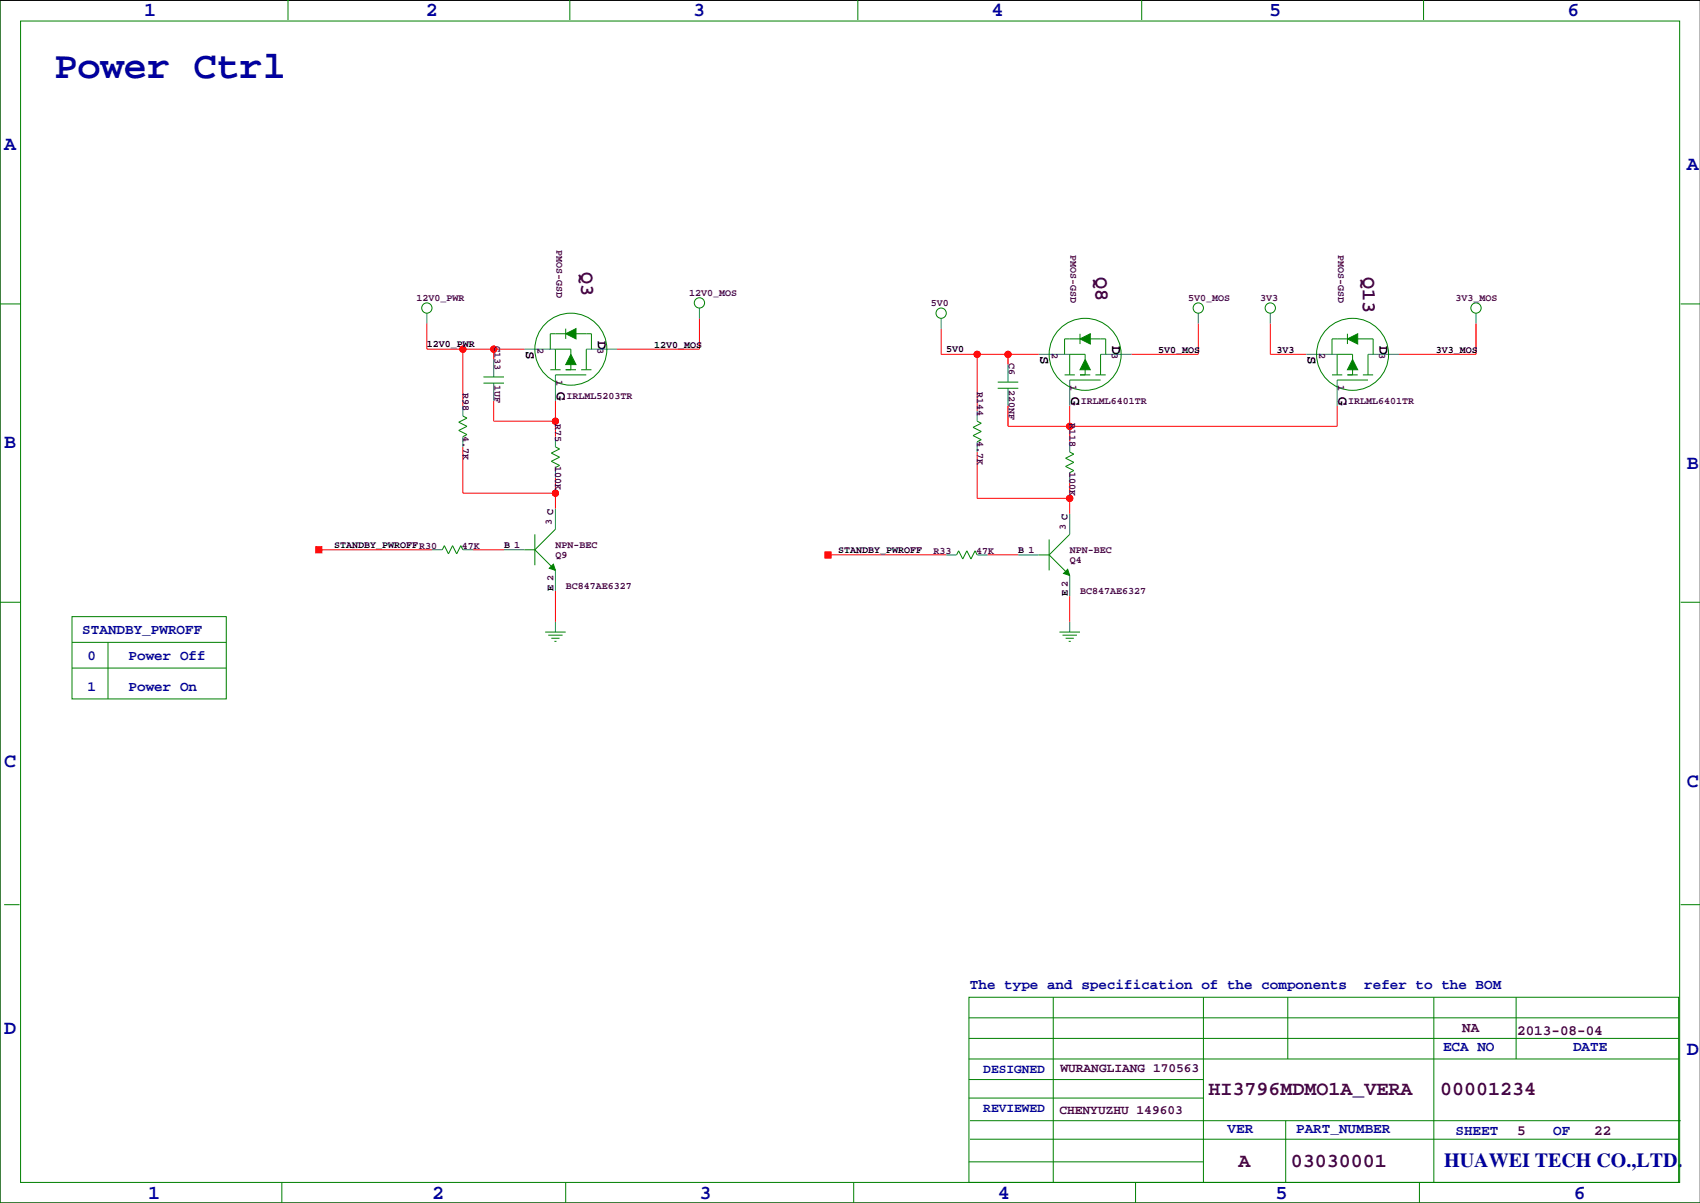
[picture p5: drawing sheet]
<svg xmlns="http://www.w3.org/2000/svg" width="420mm" height="297mm" viewBox="0 0 420 297" stroke-linecap="round" stroke-linejoin="round" font-family="sans-serif">
<path d="M419.9 .1h-419.9v296.9h419.9" fill="none" stroke="#000" stroke-width=".25"/>
<g fill="none" stroke="#f00" stroke-width=".25">
<path d="M105.4 79.9v6.3h24.1M172.7 78.6v7.6h-20.3M295.9 79.9v7.6h-16.5M313.7 79.9v7.6h8.9M364.5 79.9v7.6h-19.1M114.3 86.2v14M121.9 98.9v5.1h15.3M121.9 86.2v2.6M137.2 98.9v8.9M232.4 81.1v6.4h24.1M241.3 87.5v14M248.9 87.5v2.5"/>
<path d="M114.3 110.3v11.5h22.9M137.2 118v7.6M241.3 111.6v11.4h22.9M248.9 100.2v5.1h81.3v-5.1M264.2 100.2v8.9M264.2 119.2v7.7M78.7 135.7h28M116.8 135.7h7.7M204.5 137h29.2M243.8 137h7.7M137.2 145.9v7.6M264.2 147.2v6.3"/>
<circle cx="114.3" cy="86.2" r=".76"/>
<circle cx="121.9" cy="86.2" r=".76"/>
<circle cx="241.3" cy="87.5" r=".76"/>
<circle cx="248.9" cy="87.5" r=".76"/>
<circle cx="137.2" cy="104" r=".76"/>
<circle cx="264.2" cy="105.3" r=".76"/>
<circle cx="137.2" cy="121.8" r=".76"/>
<circle cx="264.2" cy="123" r=".76"/>
</g>
<g fill="#f00" stroke="#f00" stroke-width=".25">
<path d="M203.7 136.3h1.5v1.5h-1.5z" fill-rule="evenodd"/>
<path d="M78 135h1.5v1.5h-1.5z" fill-rule="evenodd"/>
<circle cx="137.2" cy="104" r=".76"/>
<circle cx="137.2" cy="121.8" r=".76"/>
<circle cx="264.2" cy="123" r=".76"/>
<circle cx="264.2" cy="105.3" r=".76"/>
<circle cx="248.9" cy="87.5" r=".76"/>
<circle cx="241.3" cy="87.5" r=".76"/>
<circle cx="121.9" cy="86.2" r=".76"/>
<circle cx="114.3" cy="86.2" r=".76"/>
</g>
<g fill="none" stroke="#008080" stroke-width=".25">
<path d="M105.4 77.3v2.6M172.7 76.1v2.5M232.4 78.6v2.5M295.9 77.3v2.6M313.7 77.3v2.6M364.5 77.3v2.6M121.9 88.8v4.3M121.9 94.6v4.3M129.5 86.2h7.7M137.2 92.6v6.3M144.8 86.2h7.6M248.9 90v4.3"/>
<path d="M248.9 95.9v4.3M256.5 87.5h7.7M264.2 93.8v6.4M271.8 87.5h7.6M322.6 87.5h7.6M330.2 93.8v6.4M337.8 87.5h7.6M114.3 100.2v2.5M114.3 107.8v2.5M137.2 107.8v2.5M137.2 115.4v2.6M241.3 101.5v2.5"/>
<path d="M241.3 109.1v2.5M264.2 109.1v2.5M264.2 116.7v2.5M106.7 135.7h2.5M114.3 135.7h2.5M124.5 135.7h5M137.2 125.6v5.1M233.7 137h2.5M241.3 137h2.5M251.5 137h5M264.2 126.9v5M137.2 140.8v5.1"/>
<path d="M137.2 153.5v2.6M264.2 142.1v5.1M264.2 153.5v2.6"/>
</g>
<g fill="none" stroke="#008000" stroke-width=".25">
<path d="M0 -.1v297.1h419.9M71.1 0v4.9M140.7 0v4.9M211.8 0v4.9M281.9 0v4.9M351.5 0v4.9M5.1 5.2h409.7v286.8h-409.7zM0 75h5.1M141 69.7h.1M268 71h.1M334 71h.1M415 75h4.9"/>
<path d="M119.4 93.1h5.1M119.4 94.6h5.1M135.9 91.3h2.5M137.2 92.6h7.6M139.7 81.1v2.6M139.7 91.3h2.5M139.7 82.4h-3.8v3.8M141 87.5v-1.3h-3.8v5.1M141 88.8v2.5M142.2 82.4h3.8v3.8M143.5 91.3h2.5M144.8 86.2v5.1"/>
<path d="M149.9 86.2h.1M246.4 94.3h5.1M246.4 95.9h5.1M262.9 92.6h2.5M264.2 93.8h7.6M266.7 92.6h2.5M266.7 83.7h-3.8v3.8M266.7 82.4v2.5M268 88.8v-1.3h-3.8v5.1M268 90v2.6M269.2 83.7h3.8v3.8M270.5 92.6h2.5"/>
<path d="M271.8 87.5v5.1M276.9 87.5h.1M328.9 92.6h2.6M330.2 93.8h7.6M332.7 92.6h2.6M332.7 83.7h-3.8v3.8M332.7 82.4v2.5M334 88.8v-1.3h-3.8v5.1M334 90v2.6M335.3 83.7h3.8v3.8M336.5 92.6h2.6M337.8 87.5v5.1"/>
<path d="M342.9 87.5h.1M114.3 102.7l1 .5-2 1.1 2 1-2 1 2 1-1 .5M137.2 110.3l1 .6-2.1 1 2.1 1-2.1 1 2.1 1-1 .5M241.3 104l1 .5-2 1 2 1-2 1.1 2 1-1 .5M264.2 111.6l1 .5-2.1 1 2.1 1.1-2.1 1 2.1 1-1 .5M109.2 135.7l.5-1 1 2.1 1.1-2.1 1 2.1 1-2.1 .5 1M129.5 135.7h2.6M132.1 131.9v7.7M132.1 135.7l5.1 5.1M137.2 130.7l-5.1 5M236.2 137l.5-1 1 2 1.1-2 1 2 1-2 .5 1M256.5 137h2.6"/>
<path d="M259.1 133.2v7.6M259.1 137l5.1 5.1M264.2 131.9l-5.1 5.1M0 148.7h5.1M17.8 152.3h38.1v20.3h-38.1zM17.8 158.6h38.1M26.7 158.6v14M134.6 156.1h5.1M135.4 156.8h3.5M136.1 157.6h2.1M136.9 158.4h.5M261.6 156.1h5.1"/>
<path d="M262.4 156.8h3.5M263.1 157.6h2.1M263.9 158.4h.5M415 148.7h4.9M17.8 165h38.1M1 223.4h3.8M415 223.4h4.9M239.3 246.2h175.2v45.8h-175.2zM239.3 251.3h175.2M239.3 256.4h175.2M260.1 246.2v45.8M297.2 246.2v45.8"/>
<path d="M318 246.2v15.3M354.1 246.2v45.8M374.4 246.2v15.3M239.3 266.6h57.9M239.3 261.5h175.2M239.3 271.1h57.9M239.5 276.7h175.5M317.5 276.7v15.3M69.6 292v5M139.7 292v5M210.8 292v5M239.3 286.9h57.9"/>
<path d="M239.5 281.3h175M280.4 292v5M350.5 292v5M383.5 287.4h.1"/>
<circle cx="105.4" cy="76.1" r="1.27"/>
<circle cx="172.7" cy="74.8" r="1.27"/>
<circle cx="232.4" cy="77.3" r="1.27"/>
<circle cx="295.9" cy="76.1" r="1.27"/>
<circle cx="313.7" cy="76.1" r="1.27"/>
<circle cx="364.5" cy="76.1" r="1.27"/>
<circle cx="141" cy="86.2" r="8.9"/>
<circle cx="268" cy="87.5" r="8.9"/>
<circle cx="334" cy="87.5" r="8.9"/>
</g>
<g fill="#008000" stroke="#008000" stroke-width=".25">
<path d="M136.7 139.3l.5 1.5-1.6-.5z" fill-rule="evenodd"/>
<path d="M332.7 83.7l2.6-1.3v2.5z" fill-rule="evenodd"/>
<path d="M334 88.8l1.3 2.5h-2.6z" fill-rule="evenodd"/>
<path d="M266.7 83.7l2.5-1.3v2.5z" fill-rule="evenodd"/>
<path d="M268 88.8l1.2 2.5h-2.5z" fill-rule="evenodd"/>
<path d="M262.6 141.6l1.1-1 .5 1.5z" fill-rule="evenodd"/>
<path d="M139.7 82.4l2.5-1.3v2.6z" fill-rule="evenodd"/>
<path d="M141 87.5l1.2 2.5h-2.5z" fill-rule="evenodd"/>
</g>
<text font-size="9.5" fill="#0000a0" x="13.5" y="19.2">Power Ctrl</text>
<g font-size="4.9" fill="#0000a0">
<text x="35.6" y="3.9">1</text>
<text x="105.2" y="3.9">2</text>
<text x="171.2" y="3.9">3</text>
<text x="244.9" y="3.9">4</text>
<text x="313.4" y="3.9">5</text>
<text x="387.1" y="3.9">6</text>
<text x="1" y="36.9">A</text>
<text x="416.6" y="42">A</text>
<text x="1" y="110.6">B</text>
<text x="416.6" y="115.7">B</text>
<text x="1" y="189.3">C</text>
<text x="416.6" y="194.4">C</text>
<text x="1" y="255.4">D</text>
<text x="416.6" y="260.5">D</text>
<text x="356.6" y="288">HUAWEI TECH CO.,LTD.</text>
<text x="36.6" y="296">1</text>
<text x="106.7" y="296">2</text>
<text x="172.7" y="296">3</text>
<text x="246.4" y="296">4</text>
<text x="315" y="296">5</text>
<text x="388.6" y="296">6</text>
</g>
<g font-size="4.9" fill="#400040">
<text x="143.5" y="67.2" transform="rotate(90 143.5 67.2)">Q3</text>
<text x="270.5" y="68.4" transform="rotate(90 270.5 68.4)">Q8</text>
<text x="336.6" y="68.4" transform="rotate(90 336.6 68.4)">Q13</text>
<text x="298.5" y="270.5">HI3796MDMO1A_VERA</text>
<text x="355.6" y="270.5">00001234</text>
<text x="305.9" y="288.3">A</text>
<text x="318.8" y="288.3">03030001</text>
</g>
<g font-size="3.5">
<text x="129.9" y="86.6" transform="rotate(90 129.9 86.6)">S</text>
<text x="147.6" y="84.1" transform="rotate(90 147.6 84.1)">D</text>
<text x="256.9" y="87.9" transform="rotate(90 256.9 87.9)">S</text>
<text x="274.6" y="85.4" transform="rotate(90 274.6 85.4)">D</text>
<text x="322.9" y="87.9" transform="rotate(90 322.9 87.9)">S</text>
<text x="340.7" y="85.4" transform="rotate(90 340.7 85.4)">D</text>
<text x="137.5" y="96.8" transform="rotate(90 137.5 96.8)">G</text>
<text x="264.5" y="98.1" transform="rotate(90 264.5 98.1)">G</text>
<text x="330.5" y="98.1" transform="rotate(90 330.5 98.1)">G</text>
</g>
<g font-size="3.5" fill="#0000a0">
<text x="20.3" y="156.6">STANDBY_PWROFF</text>
<text x="21.6" y="163">0</text>
<text x="31.7" y="163">Power Off</text>
<text x="21.6" y="170.6">1</text>
<text x="31.7" y="170.6">Power On</text>
<text x="239.5" y="244.2">The type and specification of the components</text>
<text x="336.9" y="244.2">refer to the BOM</text>
<text x="356.4" y="259.4">ECA NO</text>
<text x="388.5" y="259.4">DATE</text>
<text x="303.1" y="279.7">VER</text>
<text x="320.1" y="279.7">PART_NUMBER</text>
<text x="359.4" y="280.3">SHEET</text>
<text x="383.5" y="280.3">OF</text>
</g>
<g font-size="3.5" fill="#400040">
<text x="361.1" y="254.9">NA</text>
<text x="374.6" y="255.7">2013-08-04</text>
<text x="374.6" y="280.3">5</text>
<text x="393.7" y="280.3">22</text>
</g>
<g font-size="3.2" fill="#0000a0">
<text x="242.8" y="264.9">DESIGNED</text>
<text x="242.8" y="274.5">REVIEWED</text>
</g>
<g font-size="3.2" fill="#400040">
<text x="261.9" y="264.7">WURANGLIANG 170563</text>
<text x="261.6" y="275.1">CHENYUZHU 149603</text>
</g>
<g font-size="2.5" fill="#400040">
<text x="137.4" y="61.7" transform="rotate(90 137.4 61.7)">PMOS-GSD</text>
<text x="264.4" y="62.9" transform="rotate(90 264.4 62.9)">PMOS-GSD</text>
<text x="330.4" y="62.9" transform="rotate(90 330.4 62.9)">PMOS-GSD</text>
<text x="102.9" y="74.3">12V0_PWR</text>
<text x="170.2" y="73">12V0_MOS</text>
<text x="229.9" y="75.6">5V0</text>
<text x="293.4" y="74.3">5V0_MOS</text>
<text x="311.2" y="74.3">3V3</text>
<text x="359.4" y="74.3">3V3_MOS</text>
<text x="122.1" y="85.4" transform="rotate(90 122.1 85.4)">C133</text>
<text x="132.7" y="86" transform="rotate(90 132.7 86)">2</text>
<text x="147.5" y="86" transform="rotate(90 147.5 86)">3</text>
<text x="249.1" y="89.6" transform="rotate(90 249.1 89.6)">C6</text>
<text x="259.7" y="87.3" transform="rotate(90 259.7 87.3)">2</text>
<text x="274.5" y="87.3" transform="rotate(90 274.5 87.3)">3</text>
<text x="325.8" y="87.3" transform="rotate(90 325.8 87.3)">2</text>
<text x="340.6" y="87.3" transform="rotate(90 340.6 87.3)">3</text>
<text x="122.1" y="95.1" transform="rotate(90 122.1 95.1)">1UF</text>
<text x="137.4" y="93.8" transform="rotate(90 137.4 93.8)">1</text>
<text x="264.4" y="95.1" transform="rotate(90 264.4 95.1)">1</text>
<text x="330.4" y="95.1" transform="rotate(90 330.4 95.1)">1</text>
<text x="114.3" y="97" transform="rotate(90 114.3 97)">R98</text>
<text x="139.9" y="98.4">IRLML5203TR</text>
<text x="241.3" y="96.8" transform="rotate(90 241.3 96.8)">R144</text>
<text x="249.1" y="96.4" transform="rotate(90 249.1 96.4)">220NF</text>
<text x="266.9" y="99.7">IRLML6401TR</text>
<text x="333" y="99.7">IRLML6401TR</text>
<text x="114.3" y="107.6" transform="rotate(90 114.3 107.6)">4.7K</text>
<text x="137.1" y="104.6" transform="rotate(90 137.1 104.6)">R75</text>
<text x="264.1" y="104.4" transform="rotate(90 264.1 104.4)">R118</text>
<text x="241.3" y="108.8" transform="rotate(90 241.3 108.8)">4.7K</text>
<text x="137.1" y="115.2" transform="rotate(90 137.1 115.2)">100K</text>
<text x="264.1" y="116.4" transform="rotate(90 264.1 116.4)">100K</text>
<text x="136.2" y="129.6" transform="rotate(-90 136.2 129.6)">3 C</text>
<text x="263.2" y="130.9" transform="rotate(-90 263.2 130.9)">3 C</text>
<text x="114" y="135.5">47K</text>
<text x="137.2" y="135.2">NPN-BEC</text>
<text x="137.2" y="137.8">Q9</text>
<text x="230.5" y="136.8">R33</text>
<text x="241" y="136.8">47K</text>
<text x="264.2" y="136.5">NPN-BEC</text>
<text x="264.2" y="139.1">Q4</text>
<text x="139.7" y="145.4">BC847AE6327</text>
<text x="266.7" y="146.7">BC847AE6327</text>
</g>
<g font-size="2.5">
<text x="105.4" y="85.7">12V0_PWR</text>
<text x="161.5" y="86">12V0_MOS</text>
<text x="233.7" y="87">5V0</text>
<text x="286" y="87.2">5V0_MOS</text>
<text x="315.2" y="87.2">3V3</text>
<text x="354.6" y="87.2">3V3_MOS</text>
<text x="82.5" y="135.2">STANDBY_PWROFFR30</text>
<text x="124.5" y="135.2">B 1</text>
<text x="207" y="136.5">STANDBY_PWROFF</text>
<text x="251.5" y="136.5">B 1</text>
<text x="136.7" y="145.9" transform="rotate(-90 136.7 145.9)">E 2</text>
<text x="263.7" y="147.2" transform="rotate(-90 263.7 147.2)">E 2</text>
</g>
</svg>
